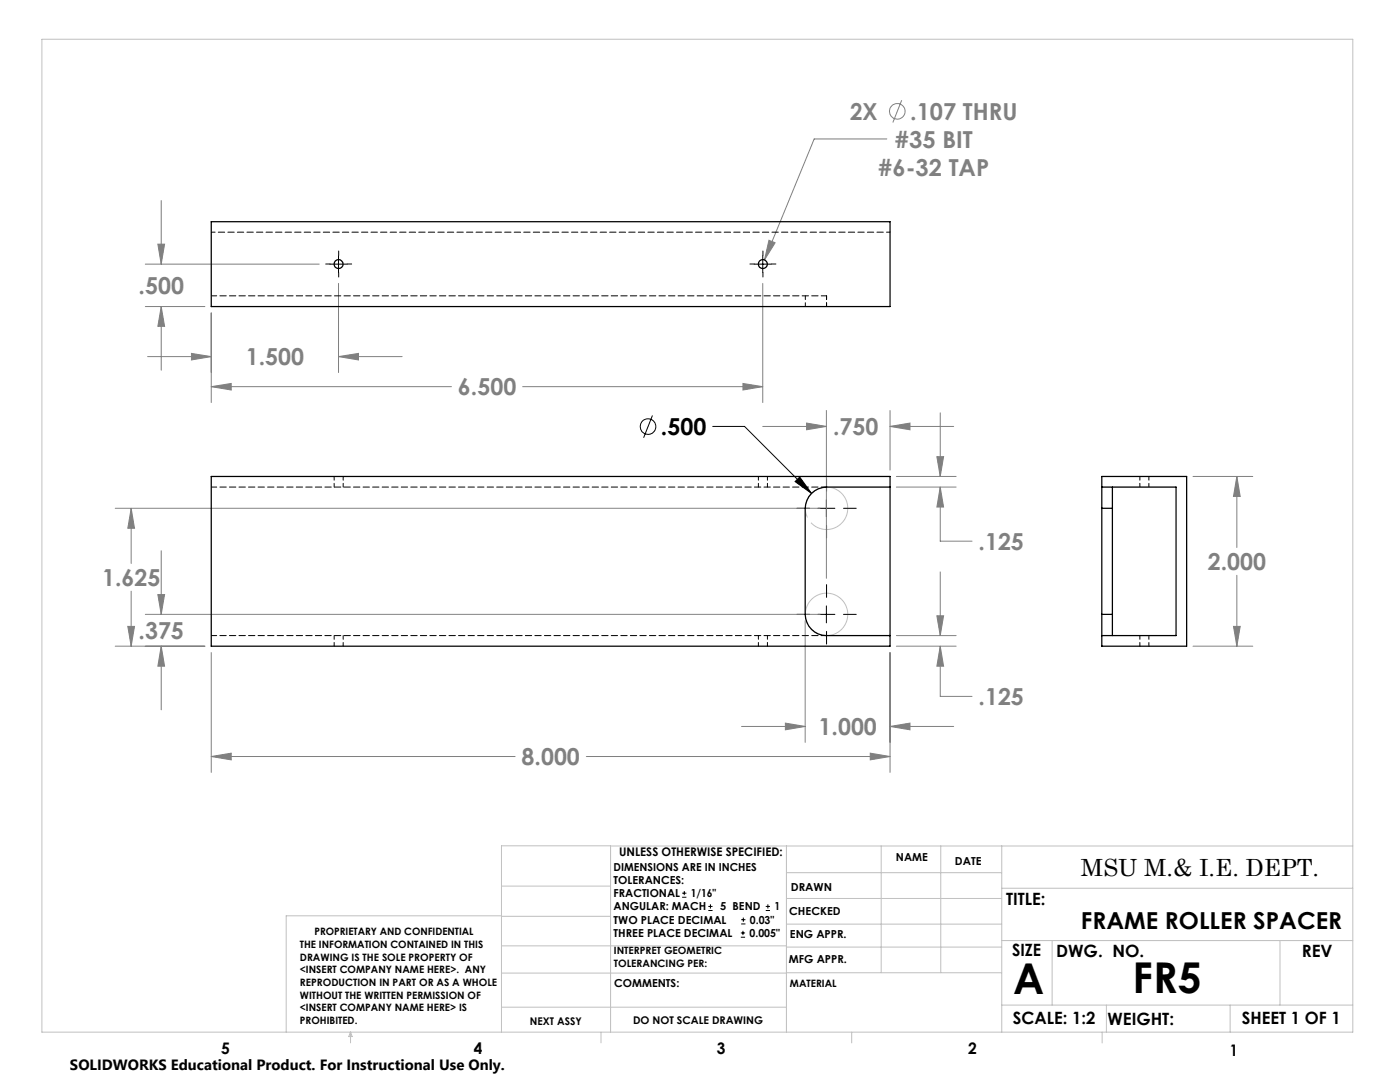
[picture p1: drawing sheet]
<svg xmlns="http://www.w3.org/2000/svg" width="279mm" height="216mm" viewBox="0 0 279 216" stroke-linecap="round" stroke-linejoin="round" font-family="sans-serif">
<g fill="none" stroke="#000" stroke-width=".2">
<path d="M65.9 52.7h3.4M67.6 51v3.4M150.5 52.7h3.4M152.2 51v3.4M130.2 82.9l-1.8 4.4M142.2 85.1h6.4l13.4 13.4M158.7 96.1l.9-.9 2.4 3.3zM164.9 99.7v3.4M163.2 101.4h3.4M163.2 122.6h3.4M164.9 120.9v3.4M136.1 179h.9"/>
<path d="M136.1 178.2h.9M136.6 177.8v.8M141.4 181.7h.8M141.4 180.9h.8M141.8 180.4v.9M147.8 187h.9M147.8 186.2h.9M147.9 184.4h.9M147.9 183.5h.9M148.3 185.7v.9M148.3 183.1v.8M152.8 181.7h.9"/>
<path d="M152.8 180.9h.9M153.2 180.4v.9"/>
<circle cx="129.3" cy="85.1" r="1.55"/>
</g>
<g fill="none" stroke="#808080" stroke-width=".2">
<path d="M177 27.7h-14.5l-9.9 24.2M180 20l-1.8 4.4M29 52.7h34.7M31.5 48.7h1.3l-.6 4zM32.2 40v12.7M67.6 56.6v17.7M152.2 56.6v23.7M153.5 47.9l1.2 .5-2.1 3.5zM29 61.2h11.9M29.5 71.2h12.7M32.2 61.2l.6 3.9h-1.3zM32.2 61.2v12.7"/>
<path d="M38.2 70.5l4 .7-4 .6zM42.2 77.2l3.9-.7v1.3zM42.2 62.4v17.9M42.2 77.2h47.9M67.6 71.2l3.9-.7v1.3zM67.6 71.2h12.7M104.3 77.2h47.9M148.3 76.5l3.9 .7-3.9 .6zM152.2 85.1h12.7M161 84.4l3.9 .7-3.9 .7zM164.9 81.9v33.5M177.6 85.1l4-.7v1.4z"/>
<path d="M177.6 81.9v11.9M177.6 85.1h12.7M178.9 97.2h11.9M178.9 95.1h11.9M187 91.1h1.3l-.7 4zM187.6 97.2l.7 4h-1.3zM187.6 82.4v12.7M187.6 97.2v10.8h6.4M238.1 95.1h11.9M246.8 95.1l.7 4h-1.3zM246.8 95.1v14.2M23 101.4h140.7"/>
<path d="M26.2 101.4v11M26.2 118v10.9M26.2 101.4l.6 4h-1.3zM31.5 118.6h1.3l-.6 4zM32.2 109.9v12.7M187.6 114.1v12.7M246.8 114.8v14.1M23 128.9h17.9M25.5 125h1.3l-.6 3.9zM29 122.6h134.7M32.2 128.9v12.7M32.2 128.9l.6 4h-1.3z"/>
<path d="M42.2 130.2v23.9M160.7 123.9v24.2M177.6 130.2v23.9M178.9 128.9h11.9M178.9 126.8h11.9M187 122.9h1.3l-.7 3.9zM187.6 128.9l.7 4h-1.3zM187.6 128.9v10.1h6.4M238.1 128.9h11.9M246.2 125h1.3l-.7 3.9zM42.2 151l3.9-.7v1.3zM42.2 151h60.6"/>
<path d="M117 151h60.6M148 145h12.7M156.7 144.3l4 .7-4 .6zM173.7 150.3l3.9 .7-3.9 .6zM177.6 145l4-.7v1.3zM177.6 145h12.7"/>
<circle cx="179.1" cy="22.2" r="1.55"/>
</g>
<path d="M169 100.2a4.2 4.2 0 0 0-7.1-1.7 4.2 4.2 0 0 0 1.9 7 4.2 4.2 0 0 0 5.3-5l-.1-.3M169 121.4a4.2 4.2 0 0 0-7.1-1.8 4.2 4.2 0 0 0 1.9 7.1 4.2 4.2 0 0 0 5.3-5.1l-.1-.2" fill="none" stroke="#c0c0c0" stroke-width=".2" stroke-dasharray="15.2 1.3 1.3 1.3" stroke-dashoffset="3.8" stroke-linecap="butt"/>
<g fill="none" stroke="#000" stroke-width=".2" stroke-dasharray="15.2 1.3 1.3 1.3">
<path d="M65.9 52.7h-.9M67.6 51v-.9M67.6 54.4v.9M69.3 52.7h.9M150.6 52.7h-.9M152.3 51v-.9M152.3 54.4v.9M153.9 52.7h1M165 98v-2.5M161.6 101.4h-2.6M165 104.8v2.6M165 119.2v-2.5"/>
<path d="M168.3 101.4h2.6M161.6 122.6h-2.6M165 126v2.5M168.3 122.6h2.6"/>
</g>
<g fill="none" stroke="#c0c0c0" stroke-width=".2">
<path d="M8.4 7.8h261.6v198.2h-261.6zM100.1 176.8h21.7M121.8 168.8v37.2M157 168.8v37.2M157 179.3h42.9M157 174.1h42.9M175.9 168.8v25.3M187.7 168.8v25.3M199.9 177.2h70.1M199.9 168.8v37.2M270 168.8h-169.9v37.2M100.1 194.2h56.9"/>
<path d="M100.1 188.7h56.9M100.1 182.8h21.7M100.1 182.7h-43v23.3M157 194.1h42.9M157 184.4h42.9M157 189h42.9M199.9 187.7h70.1M210 187.7v12.9M255.4 187.7v12.9M70 206v2.1M70 206l.3 .8h-.7zM100.1 201h56.9"/>
<path d="M119.9 206v2.1M170 206v2.1M199.9 200.6h70.1M220 206v2.1M220.8 200.6v5.4M245.5 200.6v5.4"/>
</g>
<path d="M158.7 96.1l.9-.9 2.4 3.3z" fill="#000"/>
<g fill="#808080">
<path d="M31.5 118.6h1.3l-.6 4zM32.2 128.9l.6 4h-1.3zM26.2 101.4l.6 4h-1.3zM25.5 125h1.3l-.6 3.9z"/>
<path d="M42.2 151l3.9-.7v1.3zM173.7 150.3l3.9 .7-3.9 .6zM177.6 145l4-.7v1.3zM156.7 144.3l4 .7-4 .6zM177.6 85.1l4-.7v1.4zM161 84.4l3.9 .7-3.9 .7zM187.6 128.9l.7 4h-1.3zM187 122.9h1.3l-.7 3.9zM187.6 97.2l.7 4h-1.3zM187 91.1h1.3l-.7 4zM246.2 125h1.3l-.7 3.9zM246.8 95.1l.7 4h-1.3zM38.2 70.5l4 .7-4 .6zM67.6 71.2l3.9-.7v1.3zM42.2 77.2l3.9-.7v1.3zM148.3 76.5l3.9 .7-3.9 .6zM153.5 47.9l-.9 4 2.1-3.5zM32.2 61.2l.6 3.9h-1.3zM31.5 48.7h1.3l-.6 4z"/>
</g>
<g fill="none" stroke="#000" stroke-width=".25">
<path d="M42.2 44.2h135.4v17h-135.4zM42.2 95.1h135.4v33.8h-135.4zM177.6 97.2h-12.7a4.3 4.3 0 0 0-4.2 4.2v21.2a4.3 4.3 0 0 0 4.2 4.2h12.7M219.9 97.2v4.2M219.9 97.2v-2.1h16.9v33.8h-16.9v-2.1M219.9 97.2h14.8v29.6h-14.8M222 97.2v4.2M219.9 101.4v21.2M219.9 101.4h2.1M222 101.4v21.2M219.9 122.6v4.2M219.9 122.6h2.1"/>
<path d="M222 122.6v4.2"/>
<circle cx="67.6" cy="52.7" r=".91"/>
<circle cx="152.2" cy="52.7" r=".91"/>
</g>
<path d="M165 59h-122.8M165 97.2h-122.8M165 126.8h-122.8" fill="none" stroke="#000" stroke-width=".2" stroke-dasharray="1.3 .6" stroke-dashoffset=".2"/>
<g fill="none" stroke="#000" stroke-width=".2" stroke-dasharray="1.3 .6" stroke-dashoffset=".5">
<path d="M160.7 59v2.1M165 59v2.1M177.7 46.3h-135.5M66.7 95.1v2.1M68.5 97.2v-2.1M151.4 95.1v2.1M153.2 97.2v-2.1M227.5 95.1v2.1M229.3 97.2v-2.1M66.7 126.8v2.1M68.5 128.9v-2.1M151.4 126.8v2.1"/>
<path d="M153.2 128.9v-2.1M227.5 126.8v2.1M229.3 128.9v-2.1"/>
</g>
<g font-size="8.5">
<text x="202.2" y="198.3">A</text>
<text x="226" y="198.1">FR5</text>
</g>
<g font-size="4.7" fill="#808080">
<text x="169.7" y="23.9">2X</text>
<text x="181.7" y="23.9">.107 THRU</text>
<text x="178.6" y="29.5">#35 BIT</text>
<text x="175.3" y="35.1">#6-32 TAP</text>
<text x="27.7" y="58.7">.500</text>
<text x="49.1" y="72.9">1.500</text>
<text x="91.4" y="78.9">6.500</text>
<text x="166.3" y="86.8">.750</text>
<text x="195.3" y="109.7">.125</text>
<text x="241" y="113.8">2.000</text>
<text x="20.4" y="116.9">1.625</text>
<text x="27.7" y="127.5">.375</text>
<text x="195.3" y="140.7">.125</text>
<text x="163.4" y="146.7">1.000</text>
<text x="104.1" y="152.7">8.000</text>
</g>
<g font-size="4.7">
<text x="131.9" y="86.8">.500</text>
<text x="215.7" y="174.7">MSU M.&amp; I.E. DEPT.</text>
<text x="215.7" y="185.4">FRAME ROLLER SPACER</text>
</g>
<g font-size="3.4">
<text x="200.8" y="180.5">TITLE:</text>
<text x="202" y="190.8">SIZE</text>
<text x="210.8" y="190.9">DWG. NO.</text>
<text x="259.8" y="191">REV</text>
<text x="202.1" y="204.4">SCALE: 1:2</text>
<text x="221" y="204.5">WEIGHT:</text>
<text x="247.8" y="204.4">SHEET 1 OF 1</text>
</g>
<g font-size="3.2">
<text x="44.2" y="210.4">5</text>
<text x="94.6" y="210.3">4</text>
<text x="143.1" y="210.4">3</text>
<text x="193.2" y="210.3">2</text>
<text x="245.4" y="210.6">1</text>
</g>
<text font-size="3" x="14" y="213.5">SOLIDWORKS Educational Product. For Instructional Use Only.</text>
<text font-size="2.4" x="123.6" y="170.8">UNLESS OTHERWISE SPECIFIED:</text>
<g font-size="2.2">
<text x="122.5" y="173.7">DIMENSIONS ARE IN INCHES</text>
<text x="178.8" y="171.8">NAME</text>
<text x="190.6" y="172.5">DATE</text>
<text x="122.5" y="176.4">TOLERANCES:</text>
<text x="122.5" y="179">FRACTIONAL</text>
<text x="137.9" y="179">1/16&quot;</text>
<text x="157.8" y="177.8">DRAWN</text>
<text x="122.5" y="184.3">TWO PLACE DECIMAL</text>
<text x="122.5" y="181.7">ANGULAR: MACH</text>
<text x="143.7" y="181.7">5 BEND</text>
<text x="149.7" y="184.3">0.03&quot;</text>
<text x="154.5" y="181.7">1</text>
<text x="157.5" y="182.5">CHECKED</text>
<text x="122.5" y="187">THREE PLACE DECIMAL</text>
<text x="149.6" y="187">0.005&quot;</text>
<text x="157.6" y="187.2">ENG APPR.</text>
<text x="122.6" y="197">COMMENTS:</text>
<text x="157.4" y="192.2">MFG APPR.</text>
</g>
<g font-size="2.1">
<text x="105.8" y="204.5">NEXT ASSY</text>
<text x="126.3" y="204.3">DO NOT SCALE DRAWING</text>
</g>
<g font-size="2">
<text x="59.8" y="189.2">THE INFORMATION CONTAINED IN THIS</text>
<text x="59.8" y="191.7">DRAWING IS THE SOLE PROPERTY OF</text>
<text x="62.8" y="186.5">PROPRIETARY AND CONFIDENTIAL</text>
<text x="122.5" y="190.4">INTERPRET GEOMETRIC</text>
<text x="59.8" y="194.2">&lt;INSERT COMPANY NAME HERE&gt;. ANY</text>
<text x="59.8" y="196.8">REPRODUCTION IN PART OR AS A WHOLE</text>
<text x="122.5" y="192.9">TOLERANCING PER:</text>
<text x="157.7" y="197">MATERIAL</text>
<text x="59.8" y="199.3">WITHOUT THE WRITTEN PERMISSION OF</text>
<text x="59.8" y="201.8">&lt;INSERT COMPANY NAME HERE&gt; IS</text>
<text x="59.8" y="204.3">PROHIBITED.</text>
</g>
</svg>
